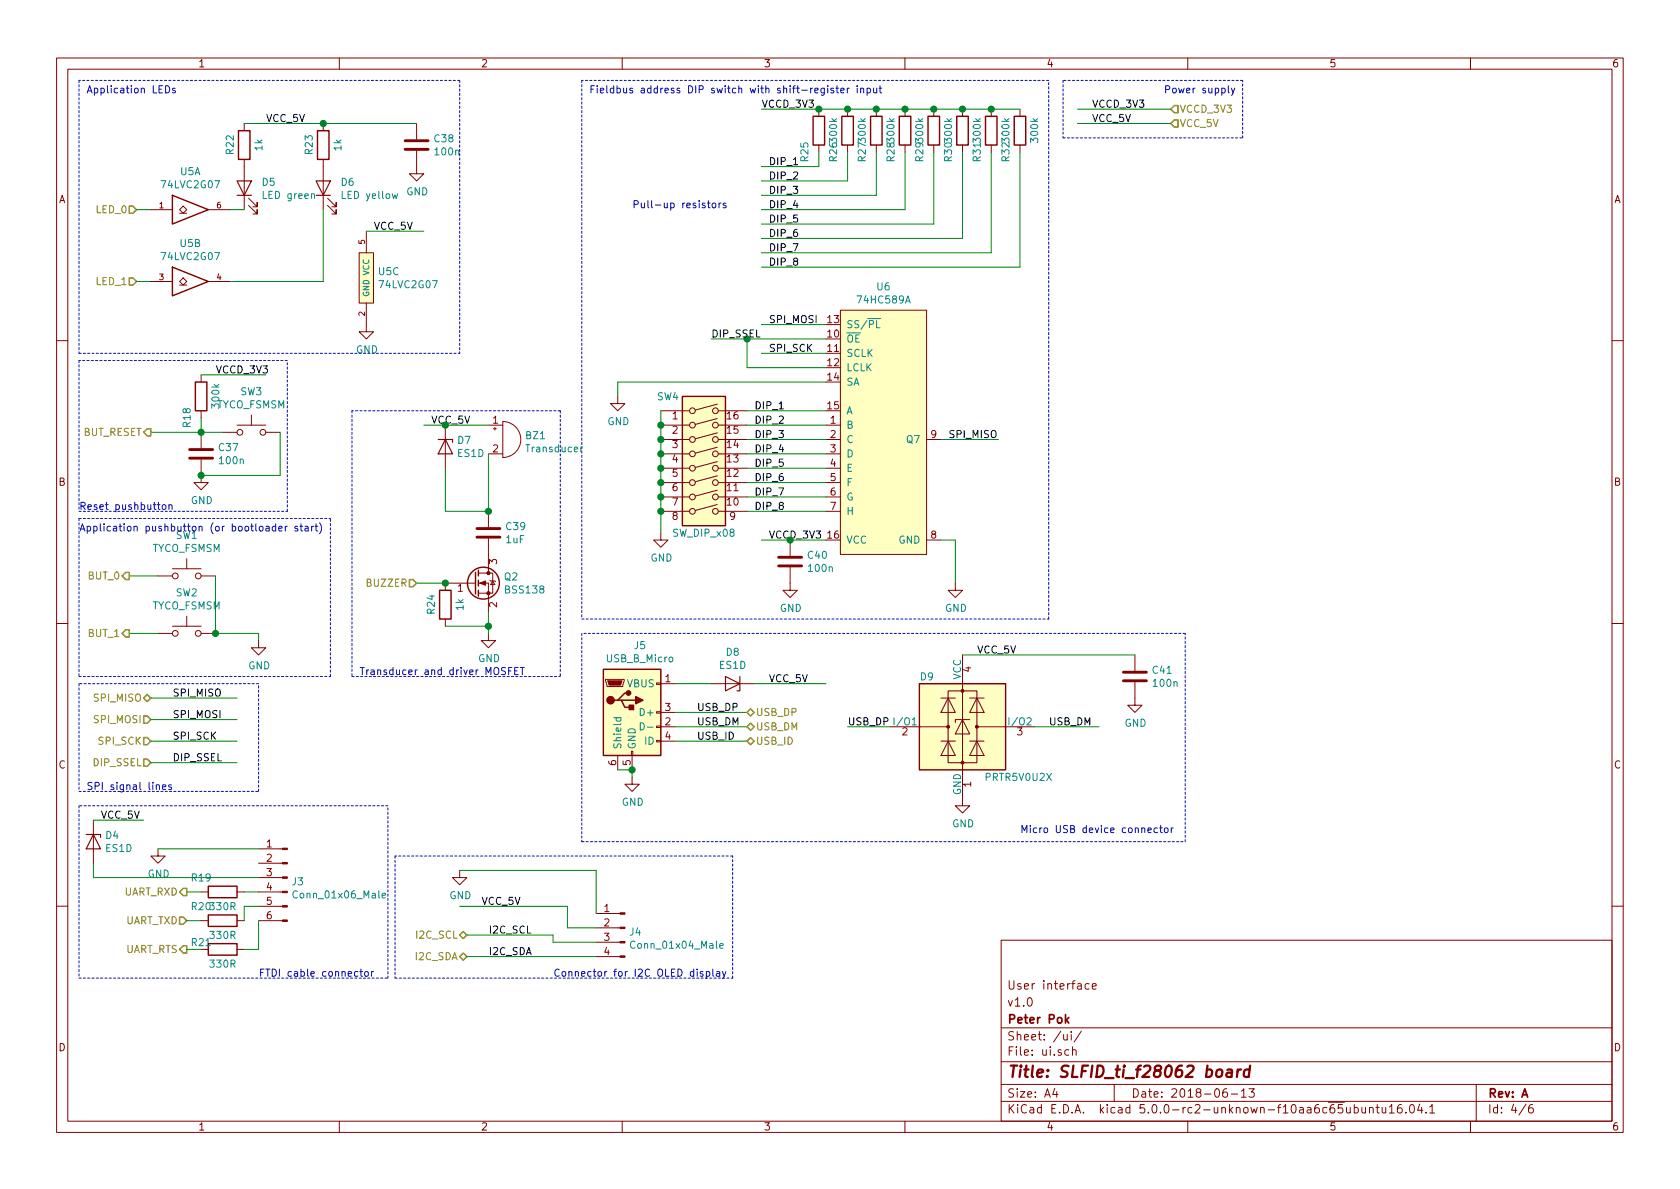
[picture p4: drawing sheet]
EESchema Schematic File Version 4
LIBS:slfid_ti_f28062-cache
EELAYER 26 0
EELAYER END
$Descr A4 11693 8268
encoding utf-8
Sheet 4 6
Title "SLFID_ti_f28062 board"
Date "2018-06-13"
Rev "A"
Comp "Peter Pok"
Comment1 "v1.0"
Comment2 "User interface"
Comment3 ""
Comment4 ""
$EndDescr
$Comp
L Connector:USB_B_Micro J5
U 1 1
P 4400 4950
F 0 "J5" H 4455 5417 50  0000 C CNN
F 1 "USB_B_Micro" H 4455 5326 50  0000 C CNN
F 2 "" H 4550 4900 50  0001 C CNN
F 3 "~" H 4550 4900 50  0001 C CNN
	1    4400 4950
	1    0    0    -1  
$EndComp
$Comp
L Connector:Conn_01x04_Male J4
U 1 1
P 4350 6450
F 0 "J4" H 4323 6423 50  0000 R CNN
F 1 "Conn_01x04_Male" H 4323 6332 50  0000 R CNN
F 2 "" H 4350 6450 50  0001 C CNN
F 3 "~" H 4350 6450 50  0001 C CNN
	1    4350 6450
	-1   0    0    -1  
$EndComp
$Comp
L Switch:SW_Push SW3
U 1 1
P 1750 3000
F 0 "SW3" H 1750 3285 50  0000 C CNN
F 1 "TYCO_FSMSM" H 1750 3194 50  0000 C CNN
F 2 "" H 1750 3200 50  0001 C CNN
F 3 "" H 1750 3200 50  0001 C CNN
	1    1750 3000
	1    0    0    -1  
$EndComp
$Comp
L Switch:SW_Push SW1
U 1 1
P 1300 4000
F 0 "SW1" H 1300 4285 50  0000 C CNN
F 1 "TYCO_FSMSM" H 1300 4194 50  0000 C CNN
F 2 "" H 1300 4200 50  0001 C CNN
F 3 "" H 1300 4200 50  0001 C CNN
	1    1300 4000
	1    0    0    -1  
$EndComp
$Comp
L Switch:SW_Push SW2
U 1 1
P 1300 4400
F 0 "SW2" H 1300 4685 50  0000 C CNN
F 1 "TYCO_FSMSM" H 1300 4594 50  0000 C CNN
F 2 "" H 1300 4600 50  0001 C CNN
F 3 "" H 1300 4600 50  0001 C CNN
	1    1300 4400
	1    0    0    -1  
$EndComp
$Comp
L Device:LED D5
U 1 1
P 1700 1300
F 0 "D5" V 1738 1182 50  0000 R CNN
F 1 "LED green" V 1647 1182 50  0000 R CNN
F 2 "" H 1700 1300 50  0001 C CNN
F 3 "~" H 1700 1300 50  0001 C CNN
	1    1700 1300
	0    -1   -1   0   
$EndComp
$Comp
L Device:LED D6
U 1 1
P 2250 1300
F 0 "D6" V 2288 1182 50  0000 R CNN
F 1 "LED yellow" V 2197 1182 50  0000 R CNN
F 2 "" H 2250 1300 50  0001 C CNN
F 3 "~" H 2250 1300 50  0001 C CNN
	1    2250 1300
	0    -1   -1   0   
$EndComp
$Comp
L Switch:SW_DIP_x08 SW4
U 1 1
P 4900 3250
F 0 "SW4" H 4650 3750 50  0000 C CNN
F 1 "SW_DIP_x08" H 4900 2800 50  0000 C CNN
F 2 "" H 4900 3250 50  0001 C CNN
F 3 "" H 4900 3250 50  0001 C CNN
	1    4900 3250
	1    0    0    -1  
$EndComp
$Comp
L slfid:74HC589A U6
U 1 1
P 6150 3050
F 0 "U6" H 6150 4115 50  0000 C CNN
F 1 "74HC589A" H 6150 4024 50  0000 C CNN
F 2 "" H 6250 3150 50  0001 C CNN
F 3 "" H 6250 3150 50  0001 C CNN
	1    6150 3050
	1    0    0    -1  
$EndComp
Wire Wire Line
	5200 2850 5750 2850
Wire Wire Line
	5200 2950 5750 2950
Wire Wire Line
	5200 3050 5750 3050
Wire Wire Line
	5200 3150 5750 3150
Wire Wire Line
	5200 3250 5750 3250
Wire Wire Line
	5200 3350 5750 3350
Wire Wire Line
	5200 3450 5750 3450
Wire Wire Line
	5200 3550 5750 3550
Wire Wire Line
	4600 2850 4600 2950
Connection ~ 4600 2950
Wire Wire Line
	4600 2950 4600 3050
Connection ~ 4600 3050
Wire Wire Line
	4600 3050 4600 3150
Connection ~ 4600 3150
Wire Wire Line
	4600 3150 4600 3250
Connection ~ 4600 3250
Wire Wire Line
	4600 3250 4600 3350
Connection ~ 4600 3350
Wire Wire Line
	4600 3350 4600 3450
Connection ~ 4600 3450
Wire Wire Line
	4600 3450 4600 3550
Connection ~ 4600 3550
Wire Wire Line
	4600 3550 4600 3700
$Comp
L power:GND #PWR039
U 1 1
P 4600 3700
F 0 "#PWR039" H 4600 3450 50  0001 C CNN
F 1 "GND" H 4605 3527 50  0000 C CNN
F 2 "" H 4600 3700 50  0001 C CNN
F 3 "" H 4600 3700 50  0001 C CNN
	1    4600 3700
	1    0    0    -1  
$EndComp
Text Label 5250 2850 0    50   ~ 0
DIP_1
Text Label 5250 2950 0    50   ~ 0
DIP_2
Text Label 5250 3050 0    50   ~ 0
DIP_3
Text Label 5250 3150 0    50   ~ 0
DIP_4
Text Label 5250 3250 0    50   ~ 0
DIP_5
Text Label 5250 3350 0    50   ~ 0
DIP_6
Text Label 5250 3450 0    50   ~ 0
DIP_7
Text Label 5250 3550 0    50   ~ 0
DIP_8
Text HLabel 8150 750  2    50   Input ~ 0
VCCD_3V3
Text HLabel 8150 850  2    50   Input ~ 0
VCC_5V
Text HLabel 1050 4850 0    50   3State ~ 0
SPI_MISO
Text HLabel 1050 5000 0    50   Input ~ 0
SPI_MOSI
Text HLabel 1050 5150 0    50   Input ~ 0
SPI_SCK
Text HLabel 1050 5300 0    50   Input ~ 0
DIP_SSEL
Wire Wire Line
	1050 4850 1650 4850
Wire Wire Line
	1050 5000 1650 5000
Wire Wire Line
	1050 5150 1650 5150
Wire Wire Line
	1050 5300 1650 5300
Text Label 1200 4850 0    50   ~ 0
SPI_MISO
Text Label 1200 5000 0    50   ~ 0
SPI_MOSI
Text Label 1200 5150 0    50   ~ 0
SPI_SCK
Text Label 1200 5300 0    50   ~ 0
DIP_SSEL
Text HLabel 3250 6650 0    50   3State ~ 0
I2C_SDA
Text HLabel 3250 6500 0    50   3State ~ 0
I2C_SCL
Wire Wire Line
	3250 6500 3850 6500
Text Label 3400 6650 0    50   ~ 0
I2C_SDA
Text Label 3400 6500 0    50   ~ 0
I2C_SCL
Text HLabel 1300 6200 0    50   Output ~ 0
UART_RXD
Text HLabel 1300 6400 0    50   Input ~ 0
UART_TXD
Text HLabel 1300 6600 0    50   Output ~ 0
UART_RTS
$Comp
L Connector:Conn_01x06_Male J3
U 1 1
P 2000 6100
F 0 "J3" H 1973 6073 50  0000 R CNN
F 1 "Conn_01x06_Male" H 1973 5982 50  0000 R CNN
F 2 "" H 2000 6100 50  0001 C CNN
F 3 "~" H 2000 6100 50  0001 C CNN
	1    2000 6100
	-1   0    0    -1  
$EndComp
$Comp
L Device:R R19
U 1 1
P 1550 6200
F 0 "R19" V 1450 6050 50  0000 C CNN
F 1 "330R" V 1650 6200 50  0000 C CNN
F 2 "" V 1480 6200 50  0001 C CNN
F 3 "~" H 1550 6200 50  0001 C CNN
	1    1550 6200
	0    1    1    0   
$EndComp
$Comp
L Device:R R20
U 1 1
P 1550 6400
F 0 "R20" V 1450 6250 50  0000 C CNN
F 1 "330R" V 1650 6400 50  0000 C CNN
F 2 "" V 1480 6400 50  0001 C CNN
F 3 "~" H 1550 6400 50  0001 C CNN
	1    1550 6400
	0    1    1    0   
$EndComp
$Comp
L Device:R R21
U 1 1
P 1550 6600
F 0 "R21" V 1500 6450 50  0000 C CNN
F 1 "330R" V 1650 6600 50  0000 C CNN
F 2 "" V 1480 6600 50  0001 C CNN
F 3 "~" H 1550 6600 50  0001 C CNN
	1    1550 6600
	0    1    1    0   
$EndComp
Wire Wire Line
	1300 6200 1400 6200
Wire Wire Line
	1300 6400 1400 6400
Wire Wire Line
	1300 6600 1400 6600
Wire Wire Line
	1700 6600 1800 6600
Wire Wire Line
	1800 6600 1800 6400
Wire Wire Line
	1700 6400 1700 6300
Wire Wire Line
	1700 6300 1800 6300
Wire Wire Line
	1700 6200 1800 6200
$Comp
L power:GND #PWR030
U 1 1
P 1100 5900
F 0 "#PWR030" H 1100 5650 50  0001 C CNN
F 1 "GND" H 1105 5727 50  0000 C CNN
F 2 "" H 1100 5900 50  0001 C CNN
F 3 "" H 1100 5900 50  0001 C CNN
	1    1100 5900
	1    0    0    -1  
$EndComp
Wire Wire Line
	1100 5900 1800 5900
Wire Wire Line
	3250 6650 4150 6650
Wire Wire Line
	3850 6500 3850 6550
Wire Wire Line
	3850 6550 4150 6550
Wire Wire Line
	8150 750  7500 750 
Text Label 7600 850  0    50   ~ 0
VCC_5V
Text Label 7600 750  0    50   ~ 0
VCCD_3V3
$Comp
L Device:D_Zener D8
U 1 1
P 5100 4750
F 0 "D8" H 5100 4534 50  0000 C CNN
F 1 "ES1D" H 5100 4625 50  0000 C CNN
F 2 "" H 5100 4750 50  0001 C CNN
F 3 "~" H 5100 4750 50  0001 C CNN
	1    5100 4750
	-1   0    0    1   
$EndComp
Wire Wire Line
	1800 6100 650  6100
Wire Wire Line
	650  6100 650  6000
$Comp
L Device:D_Zener D4
U 1 1
P 650 5850
F 0 "D4" V 604 5929 50  0000 L CNN
F 1 "ES1D" V 695 5929 50  0000 L CNN
F 2 "" H 650 5850 50  0001 C CNN
F 3 "~" H 650 5850 50  0001 C CNN
	1    650  5850
	0    1    1    0   
$EndComp
Wire Wire Line
	650  5700 1000 5700
Text Label 700  5700 0    50   ~ 0
VCC_5V
Wire Wire Line
	4700 4750 4950 4750
Text Label 5350 4750 0    50   ~ 0
VCC_5V
Wire Wire Line
	4300 5350 4400 5350
Wire Wire Line
	4400 5350 4400 5400
Connection ~ 4400 5350
$Comp
L power:GND #PWR038
U 1 1
P 4400 5400
F 0 "#PWR038" H 4400 5150 50  0001 C CNN
F 1 "GND" H 4405 5227 50  0000 C CNN
F 2 "" H 4400 5400 50  0001 C CNN
F 3 "" H 4400 5400 50  0001 C CNN
	1    4400 5400
	1    0    0    -1  
$EndComp
$Comp
L Device:R R25
U 1 1
P 5700 900
F 0 "R25" V 5600 750 50  0000 C CNN
F 1 "300k" V 5800 900 50  0000 C CNN
F 2 "" V 5630 900 50  0001 C CNN
F 3 "~" H 5700 900 50  0001 C CNN
	1    5700 900 
	1    0    0    -1  
$EndComp
$Comp
L Device:R R26
U 1 1
P 5900 900
F 0 "R26" V 5800 750 50  0000 C CNN
F 1 "300k" V 6000 900 50  0000 C CNN
F 2 "" V 5830 900 50  0001 C CNN
F 3 "~" H 5900 900 50  0001 C CNN
	1    5900 900 
	1    0    0    -1  
$EndComp
$Comp
L Device:R R27
U 1 1
P 6100 900
F 0 "R27" V 6000 750 50  0000 C CNN
F 1 "300k" V 6200 900 50  0000 C CNN
F 2 "" V 6030 900 50  0001 C CNN
F 3 "~" H 6100 900 50  0001 C CNN
	1    6100 900 
	1    0    0    -1  
$EndComp
$Comp
L Device:R R28
U 1 1
P 6300 900
F 0 "R28" V 6200 750 50  0000 C CNN
F 1 "300k" V 6400 900 50  0000 C CNN
F 2 "" V 6230 900 50  0001 C CNN
F 3 "~" H 6300 900 50  0001 C CNN
	1    6300 900 
	1    0    0    -1  
$EndComp
$Comp
L Device:R R29
U 1 1
P 6500 900
F 0 "R29" V 6400 750 50  0000 C CNN
F 1 "300k" V 6600 900 50  0000 C CNN
F 2 "" V 6430 900 50  0001 C CNN
F 3 "~" H 6500 900 50  0001 C CNN
	1    6500 900 
	1    0    0    -1  
$EndComp
$Comp
L Device:R R30
U 1 1
P 6700 900
F 0 "R30" V 6600 750 50  0000 C CNN
F 1 "300k" V 6800 900 50  0000 C CNN
F 2 "" V 6630 900 50  0001 C CNN
F 3 "~" H 6700 900 50  0001 C CNN
	1    6700 900 
	1    0    0    -1  
$EndComp
$Comp
L Device:R R31
U 1 1
P 6900 900
F 0 "R31" V 6800 750 50  0000 C CNN
F 1 "300k" V 7000 900 50  0000 C CNN
F 2 "" V 6830 900 50  0001 C CNN
F 3 "~" H 6900 900 50  0001 C CNN
	1    6900 900 
	1    0    0    -1  
$EndComp
$Comp
L Device:R R32
U 1 1
P 7100 900
F 0 "R32" V 7000 750 50  0000 C CNN
F 1 "300k" V 7200 900 50  0000 C CNN
F 2 "" V 7030 900 50  0001 C CNN
F 3 "~" H 7100 900 50  0001 C CNN
	1    7100 900 
	1    0    0    -1  
$EndComp
Wire Wire Line
	5700 1050 5700 1150
Wire Wire Line
	5700 1150 5300 1150
Wire Wire Line
	5300 1250 5900 1250
Wire Wire Line
	5900 1250 5900 1050
Wire Wire Line
	5300 1350 6100 1350
Wire Wire Line
	6100 1350 6100 1050
Wire Wire Line
	6300 1050 6300 1450
Wire Wire Line
	6300 1450 5300 1450
Wire Wire Line
	5300 1550 6500 1550
Wire Wire Line
	6500 1550 6500 1050
Wire Wire Line
	6700 1050 6700 1650
Wire Wire Line
	6700 1650 5300 1650
Wire Wire Line
	6900 1050 6900 1750
Wire Wire Line
	6900 1750 5300 1750
Wire Wire Line
	7100 1050 7100 1850
Wire Wire Line
	7100 1850 5300 1850
Wire Wire Line
	5700 750  5900 750 
Connection ~ 5900 750 
Wire Wire Line
	5900 750  6100 750 
Connection ~ 6100 750 
Wire Wire Line
	6100 750  6300 750 
Connection ~ 6300 750 
Wire Wire Line
	6300 750  6500 750 
Connection ~ 6500 750 
Wire Wire Line
	6500 750  6700 750 
Connection ~ 6700 750 
Wire Wire Line
	6700 750  6900 750 
Connection ~ 6900 750 
Wire Wire Line
	6900 750  7100 750 
Wire Wire Line
	5700 750  5300 750 
Connection ~ 5700 750 
Text Label 5300 750  0    50   ~ 0
VCCD_3V3
Text Label 5350 1150 0    50   ~ 0
DIP_1
Text Label 5350 1250 0    50   ~ 0
DIP_2
Text Label 5350 1350 0    50   ~ 0
DIP_3
Text Label 5350 1450 0    50   ~ 0
DIP_4
Text Label 5350 1550 0    50   ~ 0
DIP_5
Text Label 5350 1650 0    50   ~ 0
DIP_6
Text Label 5350 1750 0    50   ~ 0
DIP_7
Text Label 5350 1850 0    50   ~ 0
DIP_8
Wire Wire Line
	5750 3750 5500 3750
Text Label 5350 3750 0    50   ~ 0
VCCD_3V3
$Comp
L Device:C C40
U 1 1
P 5500 3900
F 0 "C40" H 5615 3946 50  0000 L CNN
F 1 "100n" H 5615 3855 50  0000 L CNN
F 2 "" H 5538 3750 50  0001 C CNN
F 3 "~" H 5500 3900 50  0001 C CNN
	1    5500 3900
	1    0    0    -1  
$EndComp
Connection ~ 5500 3750
Wire Wire Line
	5500 3750 5300 3750
$Comp
L power:GND #PWR040
U 1 1
P 5500 4050
F 0 "#PWR040" H 5500 3800 50  0001 C CNN
F 1 "GND" H 5505 3877 50  0000 C CNN
F 2 "" H 5500 4050 50  0001 C CNN
F 3 "" H 5500 4050 50  0001 C CNN
	1    5500 4050
	1    0    0    -1  
$EndComp
$Comp
L power:GND #PWR041
U 1 1
P 6650 4050
F 0 "#PWR041" H 6650 3800 50  0001 C CNN
F 1 "GND" H 6655 3877 50  0000 C CNN
F 2 "" H 6650 4050 50  0001 C CNN
F 3 "" H 6650 4050 50  0001 C CNN
	1    6650 4050
	1    0    0    -1  
$EndComp
Wire Wire Line
	6550 3750 6650 3750
Wire Wire Line
	6650 3750 6650 4050
Wire Wire Line
	5750 2250 5300 2250
Wire Wire Line
	5750 2350 5200 2350
Wire Wire Line
	5750 2450 5300 2450
Wire Wire Line
	5750 2550 5200 2550
Wire Wire Line
	5200 2550 5200 2350
Connection ~ 5200 2350
Wire Wire Line
	5200 2350 4950 2350
Wire Wire Line
	5750 2650 4300 2650
Wire Wire Line
	4300 2650 4300 2750
$Comp
L power:GND #PWR037
U 1 1
P 4300 2750
F 0 "#PWR037" H 4300 2500 50  0001 C CNN
F 1 "GND" H 4305 2577 50  0000 C CNN
F 2 "" H 4300 2750 50  0001 C CNN
F 3 "" H 4300 2750 50  0001 C CNN
	1    4300 2750
	1    0    0    -1  
$EndComp
Text Label 5350 2250 0    50   ~ 0
SPI_MOSI
Text Label 4950 2350 0    50   ~ 0
DIP_SSEL
Text Label 5350 2450 0    50   ~ 0
SPI_SCK
Wire Wire Line
	6550 3050 6950 3050
Text Label 6600 3050 0    50   ~ 0
SPI_MISO
Wire Wire Line
	4150 6450 3950 6450
Wire Wire Line
	3950 6450 3950 6300
Wire Wire Line
	3950 6300 3200 6300
Wire Wire Line
	4150 6350 4150 6050
Wire Wire Line
	4150 6050 3200 6050
Text Label 3350 6300 0    50   ~ 0
VCC_5V
$Comp
L power:GND #PWR035
U 1 1
P 3200 6050
F 0 "#PWR035" H 3200 5800 50  0001 C CNN
F 1 "GND" H 3205 5877 50  0000 C CNN
F 2 "" H 3200 6050 50  0001 C CNN
F 3 "" H 3200 6050 50  0001 C CNN
	1    3200 6050
	1    0    0    -1  
$EndComp
$Comp
L Device:R R18
U 1 1
P 1400 2750
F 0 "R18" V 1300 2600 50  0000 C CNN
F 1 "300k" V 1500 2750 50  0000 C CNN
F 2 "" V 1330 2750 50  0001 C CNN
F 3 "~" H 1400 2750 50  0001 C CNN
	1    1400 2750
	1    0    0    -1  
$EndComp
$Comp
L Device:C C37
U 1 1
P 1400 3150
F 0 "C37" H 1515 3196 50  0000 L CNN
F 1 "100n" H 1515 3105 50  0000 L CNN
F 2 "" H 1438 3000 50  0001 C CNN
F 3 "~" H 1400 3150 50  0001 C CNN
	1    1400 3150
	1    0    0    -1  
$EndComp
Wire Wire Line
	1400 2900 1400 3000
Wire Wire Line
	1550 3000 1400 3000
Connection ~ 1400 3000
$Comp
L power:GND #PWR031
U 1 1
P 1400 3300
F 0 "#PWR031" H 1400 3050 50  0001 C CNN
F 1 "GND" H 1405 3127 50  0000 C CNN
F 2 "" H 1400 3300 50  0001 C CNN
F 3 "" H 1400 3300 50  0001 C CNN
	1    1400 3300
	1    0    0    -1  
$EndComp
Wire Wire Line
	1950 3000 1950 3300
Wire Wire Line
	1950 3300 1400 3300
Connection ~ 1400 3300
Wire Wire Line
	1400 2600 1850 2600
Text Label 1500 2600 0    50   ~ 0
VCCD_3V3
Wire Wire Line
	1400 3000 1050 3000
Text HLabel 1050 3000 0    50   Output ~ 0
BUT_RESET
Wire Notes Line
	550  5600 550  6800
Wire Notes Line
	550  6800 2700 6800
Wire Notes Line
	2700 6800 2700 5600
Wire Notes Line
	2700 5600 550  5600
Text Notes 1800 6800 0    50   ~ 0
FTDI cable connector
Wire Notes Line
	2750 5950 2750 6800
Wire Notes Line
	2750 6800 5100 6800
Wire Notes Line
	5100 6800 5100 5950
Wire Notes Line
	5100 5950 2750 5950
Text Notes 3850 6800 0    50   ~ 0
Connector for I2C OLED display
Wire Wire Line
	1500 4000 1500 4400
Wire Wire Line
	1500 4400 1800 4400
Wire Wire Line
	1800 4400 1800 4450
Connection ~ 1500 4400
$Comp
L power:GND #PWR032
U 1 1
P 1800 4450
F 0 "#PWR032" H 1800 4200 50  0001 C CNN
F 1 "GND" H 1805 4277 50  0000 C CNN
F 2 "" H 1800 4450 50  0001 C CNN
F 3 "" H 1800 4450 50  0001 C CNN
	1    1800 4450
	1    0    0    -1  
$EndComp
Wire Wire Line
	1100 4000 900  4000
Wire Wire Line
	1100 4400 900  4400
Text HLabel 900  4000 0    50   Output ~ 0
BUT_0
Text HLabel 900  4400 0    50   Output ~ 0
BUT_1
$Comp
L Device:R R22
U 1 1
P 1700 1000
F 0 "R22" V 1600 1000 50  0000 C CNN
F 1 "1k" V 1800 1000 50  0000 C CNN
F 2 "" V 1630 1000 50  0001 C CNN
F 3 "~" H 1700 1000 50  0001 C CNN
	1    1700 1000
	1    0    0    -1  
$EndComp
$Comp
L Device:R R23
U 1 1
P 2250 1000
F 0 "R23" V 2150 1000 50  0000 C CNN
F 1 "1k" V 2350 1000 50  0000 C CNN
F 2 "" V 2180 1000 50  0001 C CNN
F 3 "~" H 2250 1000 50  0001 C CNN
	1    2250 1000
	1    0    0    -1  
$EndComp
Wire Wire Line
	1600 1450 1700 1450
Wire Wire Line
	2250 1450 2250 1950
Wire Wire Line
	2250 1950 1600 1950
Wire Wire Line
	1700 850  2250 850 
Text Label 1850 850  0    50   ~ 0
VCC_5V
$Comp
L Device:C C38
U 1 1
P 2900 1000
F 0 "C38" H 3015 1046 50  0000 L CNN
F 1 "100n" H 3015 955 50  0000 L CNN
F 2 "" H 2938 850 50  0001 C CNN
F 3 "~" H 2900 1000 50  0001 C CNN
	1    2900 1000
	1    0    0    -1  
$EndComp
Wire Wire Line
	2250 850  2900 850 
Connection ~ 2250 850 
$Comp
L power:GND #PWR034
U 1 1
P 2900 1150
F 0 "#PWR034" H 2900 900 50  0001 C CNN
F 1 "GND" H 2905 977 50  0000 C CNN
F 2 "" H 2900 1150 50  0001 C CNN
F 3 "" H 2900 1150 50  0001 C CNN
	1    2900 1150
	1    0    0    -1  
$EndComp
Text HLabel 950  1450 0    50   Input ~ 0
LED_0
Text HLabel 950  1950 0    50   Input ~ 0
LED_1
Wire Wire Line
	950  1450 1050 1450
Wire Wire Line
	950  1950 1050 1950
Wire Notes Line
	550  2500 550  3550
Wire Notes Line
	550  3550 2000 3550
Wire Notes Line
	2000 3550 2000 2500
Wire Notes Line
	2000 2500 550  2500
Text Notes 550  3550 0    50   ~ 0
Reset pushbutton
Wire Notes Line
	550  3600 550  4700
Wire Notes Line
	2300 4700 2300 3600
Text Notes 550  3700 0    50   ~ 0
Application pushbutton (or bootloader start)
Wire Notes Line
	550  4700 2300 4700
Wire Notes Line
	550  3600 2300 3600
Wire Notes Line
	4050 4300 7300 4300
Wire Notes Line
	7300 4300 7300 550 
Wire Notes Line
	7300 550  4050 550 
Wire Notes Line
	4050 550  4050 4300
Text Notes 4100 650  0    50   ~ 0
Fieldbus address DIP switch with shift-register input
Wire Notes Line
	550  2450 3200 2450
Wire Notes Line
	3200 550  550  550 
Text Notes 600  650  0    50   ~ 0
Application LEDs
Text Notes 4400 1450 0    50   ~ 0
Pull-up resistors
Wire Notes Line
	550  4750 550  5500
Wire Notes Line
	550  5500 1800 5500
Wire Notes Line
	1800 5500 1800 4750
Wire Notes Line
	1800 4750 550  4750
Text Notes 600  5500 0    50   ~ 0
SPI signal lines
Wire Wire Line
	7500 850  8150 850 
$Comp
L slfid:74LVC2G07 U5
U 1 1
P 1300 1450
F 0 "U5" H 1325 1717 50  0000 C CNN
F 1 "74LVC2G07" H 1325 1626 50  0000 C CNN
F 2 "" H 1300 1450 50  0001 C CNN
F 3 "http://www.ti.com/lit/ds/symlink/sn74lvc2g07.pdf" H 1300 1450 50  0001 C CNN
	1    1300 1450
	1    0    0    -1  
$EndComp
$Comp
L slfid:74LVC2G07 U5
U 2 1
P 1300 1950
F 0 "U5" H 1325 2217 50  0000 C CNN
F 1 "74LVC2G07" H 1325 2126 50  0000 C CNN
F 2 "" H 1300 1950 50  0001 C CNN
F 3 "http://www.ti.com/lit/ds/symlink/sn74lvc2g07.pdf" H 1300 1950 50  0001 C CNN
	2    1300 1950
	1    0    0    -1  
$EndComp
$Comp
L slfid:74LVC2G07 U5
U 3 1
P 2550 2000
F 0 "U5" H 2628 2121 50  0000 L CNN
F 1 "74LVC2G07" H 2628 2030 50  0000 L CNN
F 2 "" H 2550 2000 50  0001 C CNN
F 3 "http://www.ti.com/lit/ds/symlink/sn74lvc2g07.pdf" H 2550 2000 50  0001 C CNN
	3    2550 2000
	1    0    0    -1  
$EndComp
$Comp
L power:GND #PWR033
U 1 1
P 2550 2250
F 0 "#PWR033" H 2550 2000 50  0001 C CNN
F 1 "GND" H 2555 2077 50  0000 C CNN
F 2 "" H 2550 2250 50  0001 C CNN
F 3 "" H 2550 2250 50  0001 C CNN
	1    2550 2250
	1    0    0    -1  
$EndComp
Wire Wire Line
	2550 1600 2950 1600
Text Label 2600 1600 0    50   ~ 0
VCC_5V
Wire Notes Line
	3200 550  3200 2450
Wire Notes Line
	550  550  550  2450
$Comp
L Device:Buzzer BZ1
U 1 1
P 3500 3050
F 0 "BZ1" H 3653 3079 50  0000 L CNN
F 1 "Transducer" H 3653 2988 50  0000 L CNN
F 2 "" V 3475 3150 50  0001 C CNN
F 3 "~" V 3475 3150 50  0001 C CNN
	1    3500 3050
	1    0    0    -1  
$EndComp
Wire Wire Line
	3400 2950 3100 2950
Text Label 3000 2950 0    50   ~ 0
VCC_5V
$Comp
L Transistor_FET:BSS138 Q2
U 1 1
P 3300 4050
F 0 "Q2" H 3505 4096 50  0000 L CNN
F 1 "BSS138" H 3505 4005 50  0000 L CNN
F 2 "Package_TO_SOT_SMD:SOT-23" H 3500 3975 50  0001 L CIN
F 3 "https://www.fairchildsemi.com/datasheets/BS/BSS138.pdf" H 3300 4050 50  0001 L CNN
	1    3300 4050
	1    0    0    -1  
$EndComp
$Comp
L Device:D_Zener D7
U 1 1
P 3100 3100
F 0 "D7" V 3054 3179 50  0000 L CNN
F 1 "ES1D" V 3145 3179 50  0000 L CNN
F 2 "" H 3100 3100 50  0001 C CNN
F 3 "~" H 3100 3100 50  0001 C CNN
	1    3100 3100
	0    1    1    0   
$EndComp
Connection ~ 3100 2950
Wire Wire Line
	3100 2950 2950 2950
Wire Wire Line
	3100 3250 3100 3550
Wire Wire Line
	3100 3550 3400 3550
Wire Wire Line
	3400 3150 3400 3550
$Comp
L power:GND #PWR036
U 1 1
P 3400 4400
F 0 "#PWR036" H 3400 4150 50  0001 C CNN
F 1 "GND" H 3405 4227 50  0000 C CNN
F 2 "" H 3400 4400 50  0001 C CNN
F 3 "" H 3400 4400 50  0001 C CNN
	1    3400 4400
	1    0    0    -1  
$EndComp
$Comp
L Device:R R24
U 1 1
P 3100 4200
F 0 "R24" V 3000 4200 50  0000 C CNN
F 1 "1k" V 3200 4200 50  0000 C CNN
F 2 "" V 3030 4200 50  0001 C CNN
F 3 "~" H 3100 4200 50  0001 C CNN
	1    3100 4200
	1    0    0    -1  
$EndComp
Wire Wire Line
	3100 4350 3400 4350
Wire Wire Line
	3400 4350 3400 4400
Wire Wire Line
	3400 4250 3400 4350
Connection ~ 3400 4350
$Comp
L Device:C C39
U 1 1
P 3400 3700
F 0 "C39" H 3515 3746 50  0000 L CNN
F 1 "1uF" H 3515 3655 50  0000 L CNN
F 2 "" H 3438 3550 50  0001 C CNN
F 3 "~" H 3400 3700 50  0001 C CNN
	1    3400 3700
	1    0    0    -1  
$EndComp
Connection ~ 3400 3550
Wire Wire Line
	3100 4050 2900 4050
Connection ~ 3100 4050
Text HLabel 2900 4050 0    50   Input ~ 0
BUZZER
Wire Notes Line
	2450 4700 3900 4700
Wire Notes Line
	3900 2850 2450 2850
Text Notes 2500 4700 0    50   ~ 0
Transducer and driver MOSFET
Wire Notes Line
	2450 2850 2450 4700
Wire Notes Line
	3900 2850 3900 4700
$Comp
L Power_Protection:PRTR5V0U2X D9
U 1 1
P 6700 5050
F 0 "D9" H 6400 5400 50  0000 L CNN
F 1 "PRTR5V0U2X" H 6850 4700 50  0000 L CNN
F 2 "" H 6760 5050 50  0001 C CNN
F 3 "https://assets.nexperia.com/documents/data-sheet/PRTR5V0U2X.pdf" H 6760 5050 50  0001 C CNN
	1    6700 5050
	1    0    0    -1  
$EndComp
Wire Wire Line
	5250 4750 5750 4750
$Comp
L power:GND #PWR042
U 1 1
P 6700 5550
F 0 "#PWR042" H 6700 5300 50  0001 C CNN
F 1 "GND" H 6705 5377 50  0000 C CNN
F 2 "" H 6700 5550 50  0001 C CNN
F 3 "" H 6700 5550 50  0001 C CNN
	1    6700 5550
	1    0    0    -1  
$EndComp
Wire Wire Line
	4700 4950 5200 4950
Wire Wire Line
	4700 5050 5200 5050
Wire Wire Line
	4700 5150 5200 5150
Text Label 4850 4950 0    50   ~ 0
USB_DP
Text Label 4850 5050 0    50   ~ 0
USB_DM
Text Label 4850 5150 0    50   ~ 0
USB_ID
Wire Wire Line
	6200 5050 5900 5050
Wire Wire Line
	7200 5050 7650 5050
Text Label 5900 5050 0    50   ~ 0
USB_DP
Text Label 7300 5050 0    50   ~ 0
USB_DM
Text HLabel 5200 4950 2    50   BiDi ~ 0
USB_DP
Text HLabel 5200 5050 2    50   BiDi ~ 0
USB_DM
Text HLabel 5200 5150 2    50   BiDi ~ 0
USB_ID
Text Label 6800 4550 0    50   ~ 0
VCC_5V
$Comp
L Device:C C41
U 1 1
P 7900 4700
F 0 "C41" H 8015 4746 50  0000 L CNN
F 1 "100n" H 8015 4655 50  0000 L CNN
F 2 "" H 7938 4550 50  0001 C CNN
F 3 "~" H 7900 4700 50  0001 C CNN
	1    7900 4700
	1    0    0    -1  
$EndComp
Wire Wire Line
	6700 4550 7900 4550
$Comp
L power:GND #PWR043
U 1 1
P 7900 4850
F 0 "#PWR043" H 7900 4600 50  0001 C CNN
F 1 "GND" H 7905 4677 50  0000 C CNN
F 2 "" H 7900 4850 50  0001 C CNN
F 3 "" H 7900 4850 50  0001 C CNN
	1    7900 4850
	1    0    0    -1  
$EndComp
Wire Notes Line
	4050 4400 4050 5850
Wire Notes Line
	4050 5850 8250 5850
Wire Notes Line
	8250 5850 8250 4400
Wire Notes Line
	8250 4400 4050 4400
Text Notes 7100 5800 0    50   ~ 0
Micro USB device connector
Wire Notes Line
	7400 950  8650 950 
Wire Notes Line
	8650 950  8650 550 
Wire Notes Line
	8650 550  7400 550 
Wire Notes Line
	7400 550  7400 950 
Text Notes 8100 650  0    50   ~ 0
Power supply
$EndSCHEMATC
